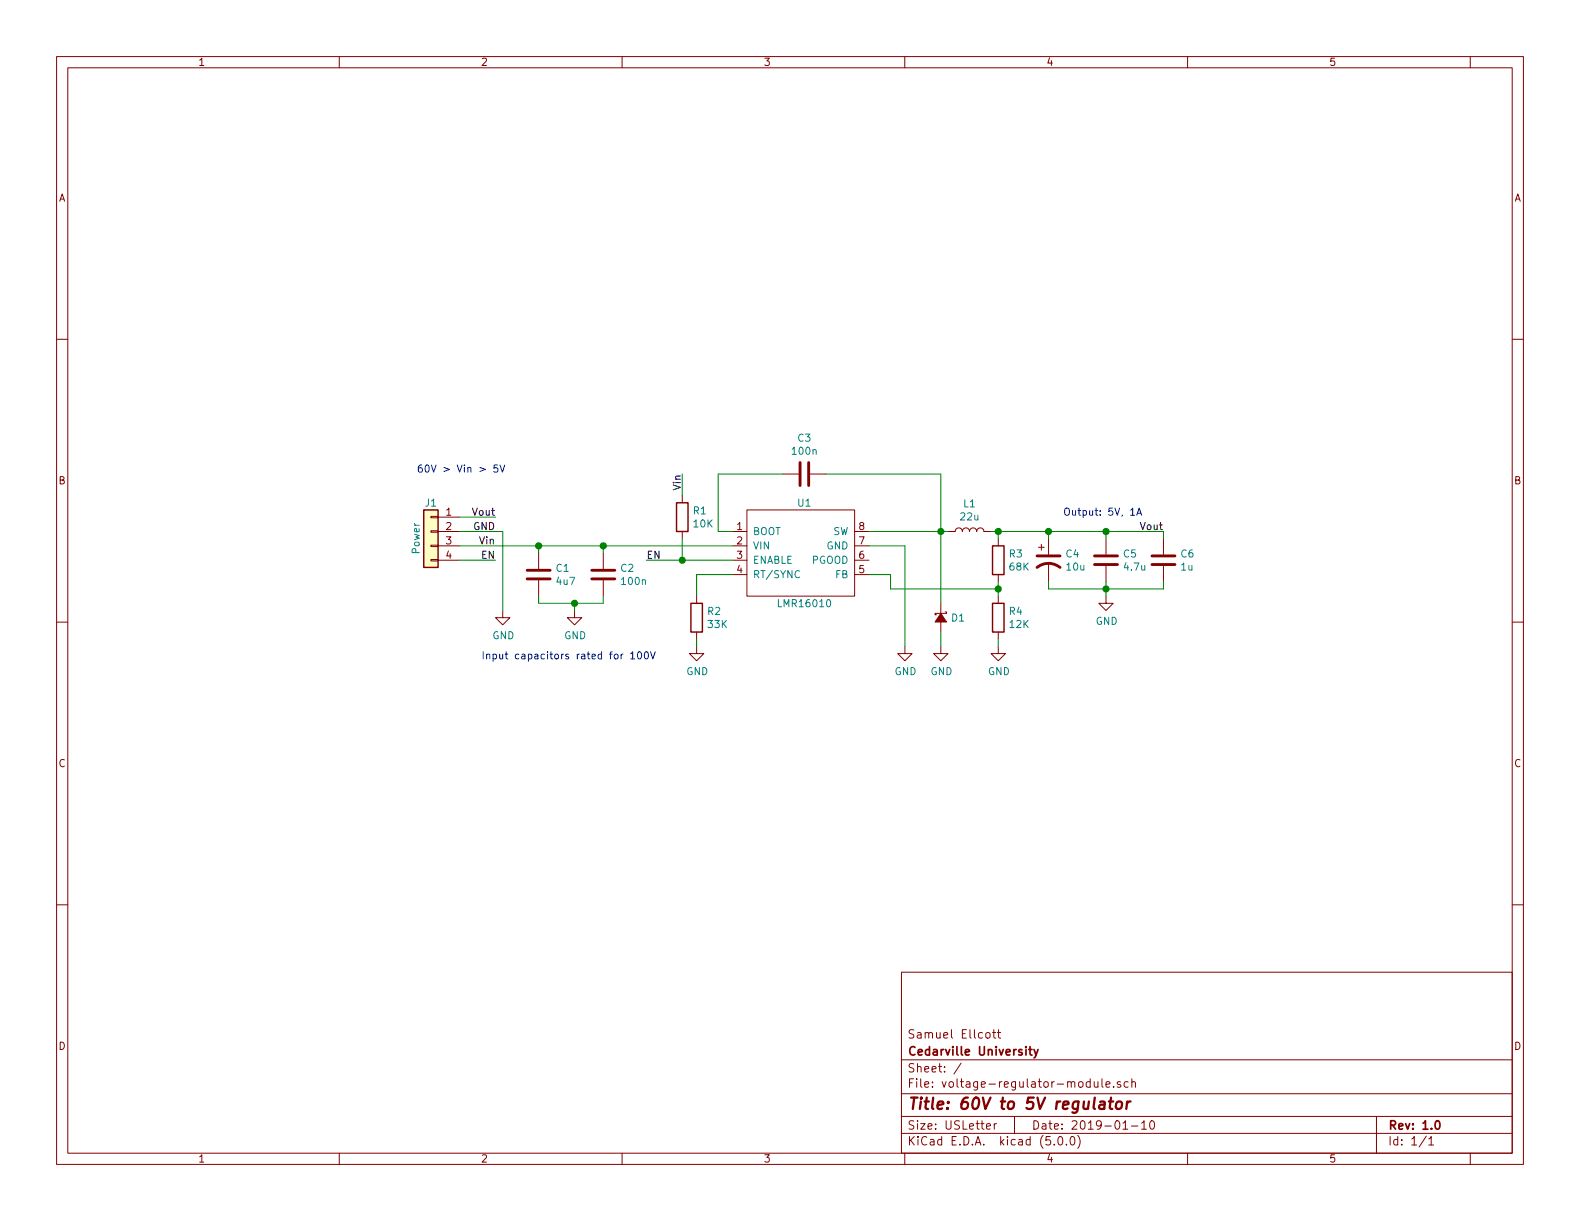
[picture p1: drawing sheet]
EESchema Schematic File Version 4
LIBS:voltage-regulator-module-cache
EELAYER 26 0
EELAYER END
$Descr USLetter 11000 8500
encoding utf-8
Sheet 1 1
Title "60V to 5V regulator"
Date "2019-01-10"
Rev "1.0"
Comp "Cedarville University"
Comment1 "Samuel Ellcott"
Comment2 ""
Comment3 ""
Comment4 ""
$EndDescr
$Comp
L supermileage:LMR16010 U1
U 1 1
P 5600 3850
F 0 "U1" H 5600 4200 50  0000 C CNN
F 1 "LMR16010" H 5600 3500 50  0000 C CNN
F 2 "supermileage_footprints:SOIC-8-PowerPAD" H 5500 4150 50  0001 C CNN
F 3 "" H 5600 3850 50  0001 C CNN
	1    5600 3850
	1    0    0    -1  
$EndComp
$Comp
L Device:R R4
U 1 1
P 6950 4300
F 0 "R4" H 7020 4346 50  0000 L CNN
F 1 "12K" H 7020 4255 50  0000 L CNN
F 2 "Resistor_SMD:R_0805_2012Metric" V 6880 4300 50  0001 C CNN
F 3 "~" H 6950 4300 50  0001 C CNN
	1    6950 4300
	1    0    0    -1  
$EndComp
$Comp
L Device:R R3
U 1 1
P 6950 3900
F 0 "R3" H 7020 3946 50  0000 L CNN
F 1 "68K" H 7020 3855 50  0000 L CNN
F 2 "Resistor_SMD:R_0805_2012Metric" V 6880 3900 50  0001 C CNN
F 3 "~" H 6950 3900 50  0001 C CNN
	1    6950 3900
	1    0    0    -1  
$EndComp
$Comp
L Device:R R2
U 1 1
P 4850 4300
F 0 "R2" H 4920 4346 50  0000 L CNN
F 1 "33K" H 4920 4255 50  0000 L CNN
F 2 "Resistor_SMD:R_0805_2012Metric" V 4780 4300 50  0001 C CNN
F 3 "~" H 4850 4300 50  0001 C CNN
	1    4850 4300
	1    0    0    -1  
$EndComp
Wire Wire Line
	4850 4150 4850 4000
Wire Wire Line
	4850 4000 5100 4000
$Comp
L Device:L L1
U 1 1
P 6750 3700
F 0 "L1" V 6940 3700 50  0000 C CNN
F 1 "22u" V 6849 3700 50  0000 C CNN
F 2 "supermileage_footprints:PCC-M0630M-LP" H 6750 3700 50  0001 C CNN
F 3 "~" H 6750 3700 50  0001 C CNN
	1    6750 3700
	0    -1   -1   0   
$EndComp
$Comp
L Device:D_Schottky_Small_ALT D1
U 1 1
P 6550 4300
F 0 "D1" V 6550 4368 50  0000 L CNN
F 1 "D_Schottky_Small_ALT" V 6595 4368 50  0001 L CNN
F 2 "Diode_SMD:D_SMA" V 6550 4300 50  0001 C CNN
F 3 "~" V 6550 4300 50  0001 C CNN
	1    6550 4300
	0    1    1    0   
$EndComp
$Comp
L Device:CP1 C4
U 1 1
P 7300 3900
F 0 "C4" H 7415 3946 50  0000 L CNN
F 1 "10u" H 7415 3855 50  0000 L CNN
F 2 "Capacitor_SMD:CP_Elec_6.3x5.8" H 7300 3900 50  0001 C CNN
F 3 "~" H 7300 3900 50  0001 C CNN
	1    7300 3900
	1    0    0    -1  
$EndComp
$Comp
L Device:C C5
U 1 1
P 7700 3900
F 0 "C5" H 7815 3946 50  0000 L CNN
F 1 "4.7u" H 7815 3855 50  0000 L CNN
F 2 "Capacitor_SMD:C_0805_2012Metric" H 7738 3750 50  0001 C CNN
F 3 "~" H 7700 3900 50  0001 C CNN
	1    7700 3900
	1    0    0    -1  
$EndComp
$Comp
L Device:C C6
U 1 1
P 8100 3900
F 0 "C6" H 8215 3946 50  0000 L CNN
F 1 "1u" H 8215 3855 50  0000 L CNN
F 2 "Capacitor_SMD:C_0805_2012Metric" H 8138 3750 50  0001 C CNN
F 3 "~" H 8100 3900 50  0001 C CNN
	1    8100 3900
	1    0    0    -1  
$EndComp
Wire Wire Line
	6050 3700 6550 3700
Wire Wire Line
	6550 4200 6550 3700
Connection ~ 6550 3700
Wire Wire Line
	6550 3700 6600 3700
Wire Wire Line
	6900 3700 6950 3700
Wire Wire Line
	6950 3700 6950 3750
Wire Wire Line
	6950 3700 7300 3700
Wire Wire Line
	7300 3700 7300 3750
Connection ~ 6950 3700
Wire Wire Line
	7300 3700 7700 3700
Wire Wire Line
	7700 3700 7700 3750
Connection ~ 7300 3700
Wire Wire Line
	7700 3700 8100 3700
Wire Wire Line
	8100 3700 8100 3750
Connection ~ 7700 3700
Wire Wire Line
	6950 4150 6950 4100
Wire Wire Line
	6950 4100 6200 4100
Wire Wire Line
	6200 4100 6200 4000
Wire Wire Line
	6200 4000 6050 4000
Connection ~ 6950 4100
Wire Wire Line
	6950 4100 6950 4050
$Comp
L power:GND #PWR07
U 1 1
P 7700 4150
F 0 "#PWR07" H 7700 3900 50  0001 C CNN
F 1 "GND" H 7705 3977 50  0000 C CNN
F 2 "" H 7700 4150 50  0001 C CNN
F 3 "" H 7700 4150 50  0001 C CNN
	1    7700 4150
	1    0    0    -1  
$EndComp
Wire Wire Line
	7300 4050 7300 4100
Wire Wire Line
	7300 4100 7700 4100
Wire Wire Line
	8100 4100 8100 4050
Wire Wire Line
	7700 4050 7700 4100
Connection ~ 7700 4100
Wire Wire Line
	7700 4100 8100 4100
Wire Wire Line
	7700 4150 7700 4100
$Comp
L power:GND #PWR05
U 1 1
P 6550 4500
F 0 "#PWR05" H 6550 4250 50  0001 C CNN
F 1 "GND" H 6555 4327 50  0000 C CNN
F 2 "" H 6550 4500 50  0001 C CNN
F 3 "" H 6550 4500 50  0001 C CNN
	1    6550 4500
	1    0    0    -1  
$EndComp
Wire Wire Line
	6550 4500 6550 4400
$Comp
L power:GND #PWR06
U 1 1
P 6950 4500
F 0 "#PWR06" H 6950 4250 50  0001 C CNN
F 1 "GND" H 6955 4327 50  0000 C CNN
F 2 "" H 6950 4500 50  0001 C CNN
F 3 "" H 6950 4500 50  0001 C CNN
	1    6950 4500
	1    0    0    -1  
$EndComp
Wire Wire Line
	6950 4500 6950 4450
$Comp
L Device:C C3
U 1 1
P 5600 3300
F 0 "C3" V 5348 3300 50  0000 C CNN
F 1 "100n" V 5439 3300 50  0000 C CNN
F 2 "Capacitor_SMD:C_0805_2012Metric" H 5638 3150 50  0001 C CNN
F 3 "~" H 5600 3300 50  0001 C CNN
	1    5600 3300
	0    1    1    0   
$EndComp
Wire Wire Line
	5750 3300 6550 3300
Wire Wire Line
	6550 3300 6550 3700
Wire Wire Line
	5100 3700 5000 3700
Wire Wire Line
	5000 3700 5000 3300
Wire Wire Line
	5000 3300 5450 3300
$Comp
L power:GND #PWR03
U 1 1
P 4850 4500
F 0 "#PWR03" H 4850 4250 50  0001 C CNN
F 1 "GND" H 4855 4327 50  0000 C CNN
F 2 "" H 4850 4500 50  0001 C CNN
F 3 "" H 4850 4500 50  0001 C CNN
	1    4850 4500
	1    0    0    -1  
$EndComp
Wire Wire Line
	4850 4500 4850 4450
$Comp
L power:GND #PWR04
U 1 1
P 6300 4500
F 0 "#PWR04" H 6300 4250 50  0001 C CNN
F 1 "GND" H 6305 4327 50  0000 C CNN
F 2 "" H 6300 4500 50  0001 C CNN
F 3 "" H 6300 4500 50  0001 C CNN
	1    6300 4500
	1    0    0    -1  
$EndComp
Wire Wire Line
	6050 3800 6300 3800
Wire Wire Line
	6300 3800 6300 4500
$Comp
L Connector_Generic:Conn_01x04 J1
U 1 1
P 3000 3700
F 0 "J1" H 3000 3900 50  0000 C CNN
F 1 "Power" V 3100 3650 50  0000 C CNN
F 2 "Connector_PinHeader_2.54mm:PinHeader_1x04_P2.54mm_Vertical" H 3000 3700 50  0001 C CNN
F 3 "~" H 3000 3700 50  0001 C CNN
	1    3000 3700
	-1   0    0    -1  
$EndComp
Text Label 3450 3600 2    50   ~ 0
Vout
Text Label 3450 3800 2    50   ~ 0
Vin
Text Label 3450 3700 2    50   ~ 0
GND
Text Label 3450 3900 2    50   ~ 0
EN
Text Label 8100 3700 2    50   ~ 0
Vout
$Comp
L power:GND #PWR01
U 1 1
P 3500 4250
F 0 "#PWR01" H 3500 4000 50  0001 C CNN
F 1 "GND" H 3505 4077 50  0000 C CNN
F 2 "" H 3500 4250 50  0001 C CNN
F 3 "" H 3500 4250 50  0001 C CNN
	1    3500 4250
	1    0    0    -1  
$EndComp
Wire Wire Line
	3200 3700 3500 3700
Wire Wire Line
	3500 3700 3500 4250
$Comp
L Device:C C2
U 1 1
P 4200 4000
F 0 "C2" H 4315 4046 50  0000 L CNN
F 1 "100n" H 4315 3955 50  0000 L CNN
F 2 "Capacitor_SMD:C_0805_2012Metric" H 4238 3850 50  0001 C CNN
F 3 "~" H 4200 4000 50  0001 C CNN
	1    4200 4000
	1    0    0    -1  
$EndComp
Wire Wire Line
	3200 3900 3450 3900
Text Label 4500 3900 0    50   ~ 0
EN
$Comp
L Device:C C1
U 1 1
P 3750 4000
F 0 "C1" H 3865 4046 50  0000 L CNN
F 1 "4u7" H 3865 3955 50  0000 L CNN
F 2 "Capacitor_SMD:C_1210_3225Metric" H 3788 3850 50  0001 C CNN
F 3 "~" H 3750 4000 50  0001 C CNN
	1    3750 4000
	1    0    0    -1  
$EndComp
$Comp
L power:GND #PWR02
U 1 1
P 4000 4250
F 0 "#PWR02" H 4000 4000 50  0001 C CNN
F 1 "GND" H 4005 4077 50  0000 C CNN
F 2 "" H 4000 4250 50  0001 C CNN
F 3 "" H 4000 4250 50  0001 C CNN
	1    4000 4250
	1    0    0    -1  
$EndComp
Wire Wire Line
	4200 4200 4200 4150
Wire Wire Line
	3750 4150 3750 4200
Wire Wire Line
	3750 4200 4000 4200
Wire Wire Line
	3750 3850 3750 3800
Connection ~ 3750 3800
Wire Wire Line
	3750 3800 4200 3800
Wire Wire Line
	4200 3850 4200 3800
Connection ~ 4200 3800
Wire Wire Line
	4200 3800 5100 3800
Wire Wire Line
	3200 3600 3450 3600
Text Notes 3350 4600 0    50   ~ 0
Input capacitors rated for 100V
Text Notes 2900 3300 0    50   ~ 0
60V > Vin > 5V
Text Notes 7400 3600 0    50   ~ 0
Output: 5V, 1A
Wire Wire Line
	4000 4250 4000 4200
Connection ~ 4000 4200
Wire Wire Line
	4000 4200 4200 4200
Wire Wire Line
	3200 3800 3750 3800
$Comp
L Device:R R1
U 1 1
P 4750 3600
F 0 "R1" H 4820 3646 50  0000 L CNN
F 1 "10K" H 4820 3555 50  0000 L CNN
F 2 "Resistor_SMD:R_0805_2012Metric" V 4680 3600 50  0001 C CNN
F 3 "~" H 4750 3600 50  0001 C CNN
	1    4750 3600
	1    0    0    -1  
$EndComp
Wire Wire Line
	4750 3750 4750 3900
Wire Wire Line
	4750 3900 5100 3900
Text Label 4750 3300 3    50   ~ 0
Vin
Wire Wire Line
	4750 3450 4750 3300
Wire Wire Line
	4500 3900 4750 3900
Connection ~ 4750 3900
$EndSCHEMATC
